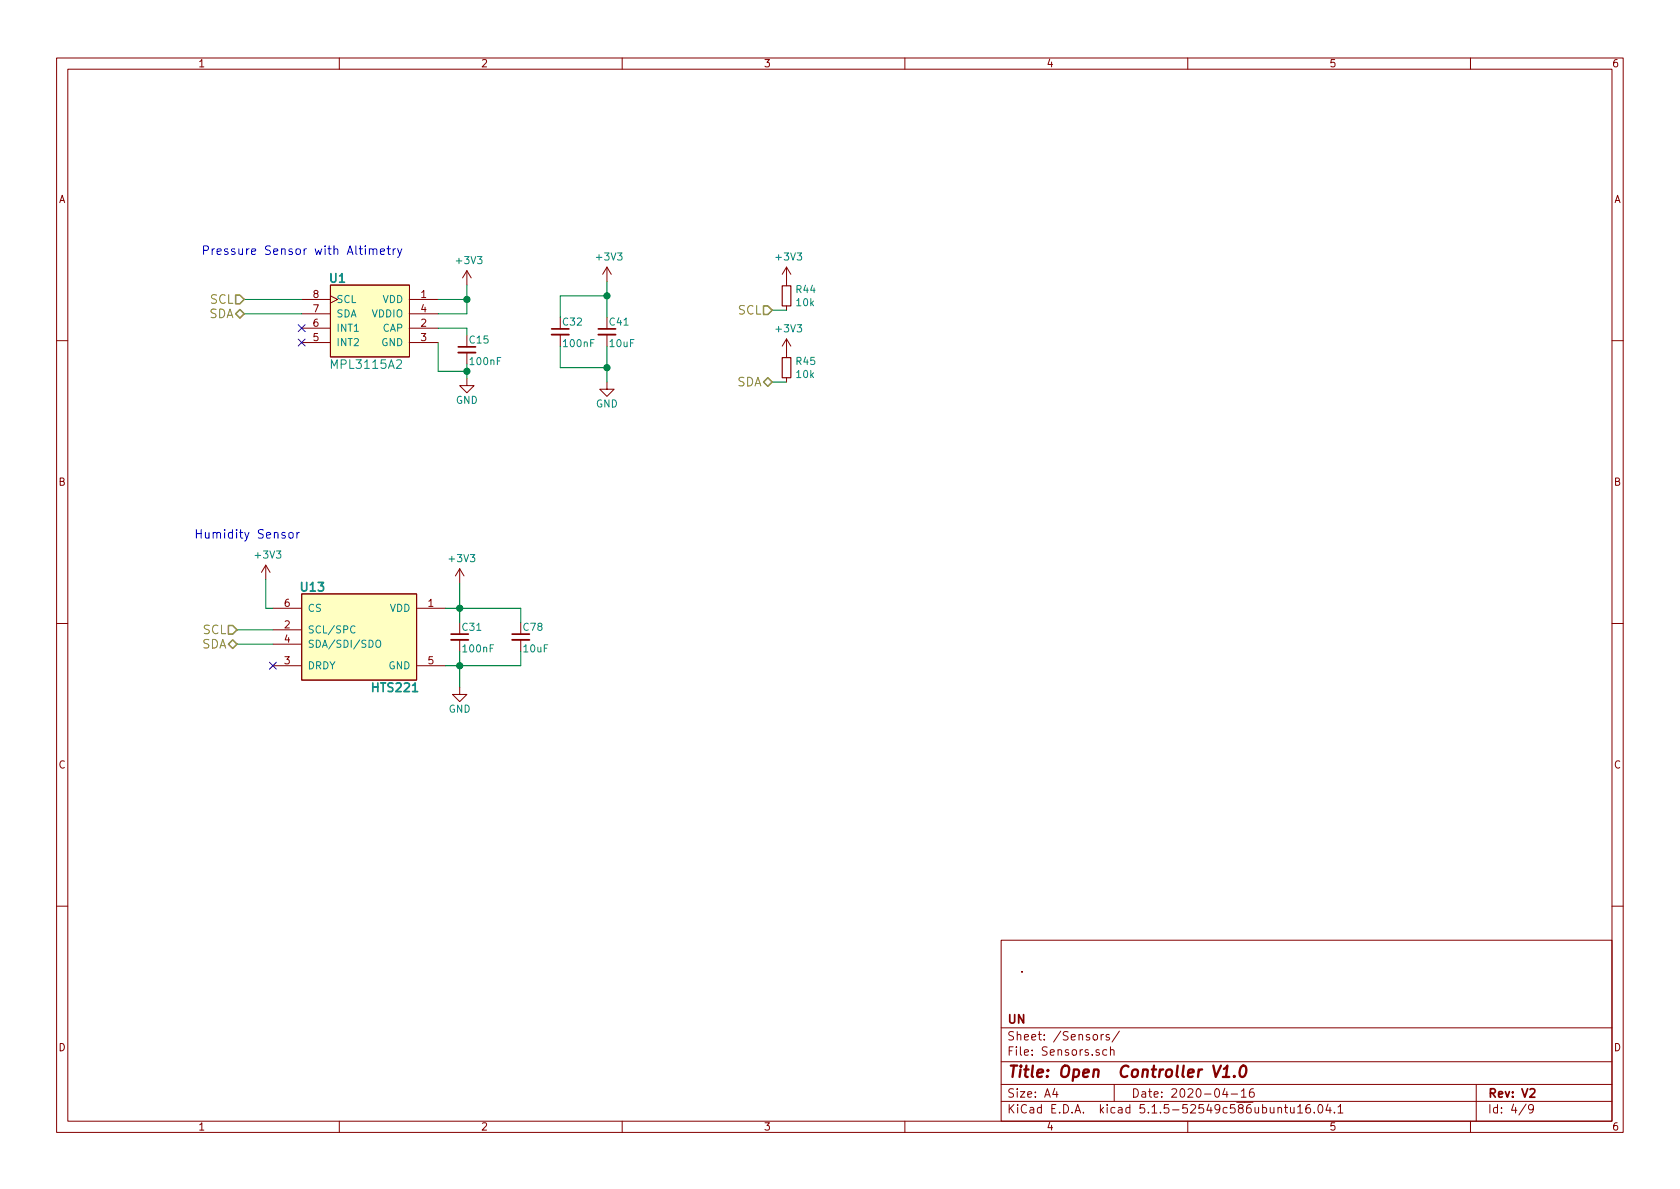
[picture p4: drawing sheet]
<svg xmlns="http://www.w3.org/2000/svg" width="297mm" height="210mm" viewBox="0 0 297 210" stroke-linecap="round" stroke-linejoin="round" font-family="sans-serif">
<g fill="none" stroke="#840000" stroke-width=".18">
<path d="M10 10.3h277v189.9h-277zM12 12.2h273v186.1h-273zM60 10.3v1.9M110 10.3v1.9M160 10.3v1.9M210 10.3v1.9M260 10.3v1.9M53.3 53h5.1M53.3 58h5.1M53.3 55.5h5.1M58.4 50.4h14v12.7h-14zM58.4 52.3l1.3 .7-1.3 .6"/>
<path d="M72.4 53h5.1M72.4 58h5.1M72.4 55.5h5.1M82.5 47.9l-.7 1.2M82.5 47.9v2.5M82.5 47.9l.8 1.2M99.1 59.2v2M107.3 47.2l-.7 1.3M107.3 47.2v2.6M107.3 59.2v2M107.3 47.2l.8 1.3M139.1 59.9l-.8 1.3"/>
<path d="M139.1 47.2v3.3M139.1 54.1v.8M139.1 59.9v3.3M139.1 59.9l.7 1.3M139.1 47.2l-.8 1.3M139.1 47.2l.7 1.3M10 60.2h2M53.3 60.6h5.1M72.4 60.6h5.1M82.5 66.9v1.3h1.3l-1.3 1.3-1.2-1.3h1.2M82.5 62.4v2M107.3 67.6v1.2h1.3l-1.3 1.3-1.3-1.3h1.3"/>
<path d="M139.1 66.8v.8M285 60.2h2M47 99.9l-.8 1.3M47 99.9v2.6M47 99.9l.8 1.3M10 110.3h2M48.3 107.6h5M48.3 111.4h5M48.3 117.7h5M48.3 113.9h5M53.3 105h20.4v15.3h-20.4zM73.7 107.6h5"/>
<path d="M73.7 117.7h5M81.3 100.6l-.8 1.2M81.3 100.6v2.5M81.3 113.2v2M81.3 100.6l.7 1.2M92.1 113.2v2M285 110.3h2M81.3 121.5v1.3h1.2l-1.2 1.3-1.3-1.3h1.3M10 160.2h2M177 166.3h108v32h-108zM180.7 171.8v.1M285 160.2h2"/>
<path d="M60 198.3v1.9M110 198.3v1.9M160 198.3v1.9M177 194.8h108M177 191.8h108M177 187.8h108M177 181.8h108M186.5 192.5l-.4 1h1M186.8 193v1M194.7 182.9v1M195.1 182.9l-.4 .3M195.7 185.7l-.4-.1-.3 .3v.6l.3 .1 .4-.1"/>
<path d="M196.1 183l-.3-.1-.2 .2v.3l.5 .1v.3h-.5M196.3 185.7l.2-.1 .4 .1 .1 .9M196.3 185.1v1.5M197 191.8v3M197.9 182.3l-1.3 2M210 198.3v1.9M216.6 192.5l-.4 1h.9M216.9 193v1M217.7 193.5h1.1M219.5 193l.4-.5v1.5M219.5 194h.8M221.6 192.5a.59 .59 0 0 0-.7 .7l.1 .7 .2 .1 .5-.1 .1-.5-.2-.2-.4-.1-.3 .3"/>
<path d="M226 196l.2-.2 .3 .1 .1 .9M227.1 195.8h.6M227.3 195.3v1.3l.4 .2M228.2 195.8v.9l.4 .1 .2-.1M228.8 195.8v1M229.4 195.8l.5-.5v1.5M229.4 196.8h.9M231.6 195.3a.59 .59 0 0 0-.7 .7v.7l.3 .1 .4-.1 .1-.5-.1-.2-.4-.1-.3 .3M232.4 196.7v.1M233.1 195.5l.3-.2a.8 .8 0 0 1 .5 .8 .8 .8 0 0 1-.5 .7l-.3-.1-.1-.4zM234.8 195.2l-.4 1.1h1M235.2 195.8v1"/>
<path d="M235.9 196.7v.1M236.6 195.8l.4-.5v1.5M236.6 196.8h.8M260 198.3v1.9M261 191.8v6.5M269.8 195.2l-1.2 2M271.1 196l-.3 .3-.4-.1-.1-.2v-.4l.1-.2 .4-.1 .2 .2a1.19 1.19 0 0 1-.2 1.2l-.4 .1"/>
</g>
<path d="M97.5 58.2h3.1M105.8 58.2h3M81 61.3h3.1M79.8 112.1h3M90.6 112.1h3M270.5 192.7l.2-.2h.4l.2 .2 .1 .3-.1 .2-.8 .8h.9" fill="none" stroke="#840000" stroke-width=".3"/>
<path d="M214.5 188.4l.5 2 .9-2M216.2 190.4h1.1M216.4 189l.6-.6-.2 2M218.2 190.3v.1l-.1-.1h.1v.1M219.6 188.5a.44 .44 0 0 1 .4 0 .44 .44 0 0 1 .3 .3 1.15 1.15 0 0 1-.7 1.6l-.2-.1a1.48 1.48 0 0 1 .2-1.8z" fill="none" stroke="#840000" stroke-width=".41"/>
<g fill="#ffffc2" stroke="#ffffc2" stroke-width=".18">
<path d="M53.3 105h20.4v15.3h-20.4z"/>
<path d="M58.4 50.4h14v12.7h-14z"/>
</g>
<path d="M62.8 110.8a.6 .6 0 0 0-.9 .4 .6 .6 0 0 0 .6 .7l.3-.1M66.5 113.4l.3-.2a.45 .45 0 0 1 .5 .4v.4l-.2 .4h-.5a1 1 0 0 1-.1-1z" fill="none" stroke="#008484" stroke-width=".18"/>
<path d="M97.5 59.2h3.1M105.8 59.2h3M81 62.4h3.1M79.8 113.2h3M90.6 113.2h3" fill="none" stroke="#840000" stroke-width=".33"/>
<path d="M138.3 50.5h1.5v3.6h-1.5zM138.3 63.2h1.5v3.6h-1.5z" fill="none" stroke="#840000" stroke-width=".2"/>
<g fill="none" stroke="#008400" stroke-width=".18">
<path d="M43.2 53h10.1M43.2 55.5h10.1M77.5 58h5v1.3M77.5 53h5M82.5 50.4v5.1h-5M107.3 49.8v6.3M107.3 52.3h-8.2v3.8M136.5 54.9h2.6M77.5 60.6v5.1h5M82.5 64.4v2.5M99.1 61.2v3.8h8.2M107.3 61.2v6.4"/>
<path d="M136.5 67.6h2.6M41.9 111.4h6.4M41.9 113.9h6.4M47 102.5v5.1h1.3M78.7 107.6h13.4v2.5M81.3 103.1v7M81.3 115.2v6.3M92.1 115.2v2.5h-13.4"/>
</g>
<path d="M41.7 52.2h.7l.8 .8-.8 .7h-.7zM42.4 54.7l.8 .8-.8 .8-.7-.8zM135 54.1h.8l.7 .8-.7 .7h-.8zM135.8 66.8l.7 .8-.7 .7-.8-.7zM40.4 113.9l.7-.7 .8 .7-.8 .8zM40.4 110.6h.7l.8 .8-.8 .7h-.7z" fill="none" stroke="#848400" stroke-width=".25"/>
<g fill="none" stroke="#0000c2" stroke-width=".18">
<path d="M65.3 44.1h.1a.37 .37 0 0 1 .6 .1v.8M65.3 44v1M66 44.2l.2-.2 .3 .1 .1 .9M67.3 44.5l.7-.2-.1-.2-.4-.1-.2 .2v.7h.6M68.4 44h.6M68.7 43.5v1.3v.1l.3 .1M69.5 44v1M70 44l-.5 .3M70.3 44l.4 1M71 44l-.5 1.4-.2 .1M51.1 94.3l.5-.1 .2 .2v.5l-.2 .3-.4-.1-.1-.2zM52.5 94.2v1"/>
<path d="M52.9 94.2l-.4 .2"/>
</g>
<g fill="#008400" stroke="#008400" stroke-width=".25">
<circle cx="82.6" cy="53" r=".51"/>
<circle cx="82.6" cy="65.7" r=".51"/>
<circle cx="107.3" cy="52.3" r=".51"/>
<circle cx="107.3" cy="65" r=".51"/>
<circle cx="81.3" cy="107.6" r=".51"/>
<circle cx="81.3" cy="117.7" r=".51"/>
</g>
<path d="M52.7 57.4l1.2 1.2M52.7 60l1.2 1.2M53.9 57.4l-1.2 1.2M53.9 60l-1.2 1.2M47.7 117.1l1.2 1.2M48.9 117.1l-1.2 1.2" fill="none" stroke="#000084" stroke-width=".18"/>
<text font-size="2.8" fill="#840000" x="178" y="190.5">Title: Open Controller V1.0</text>
<g font-size="2.1" fill="#0000c2">
<text x="35.6" y="45.1">Pressure Sensor with Altimetry</text>
<text x="34.3" y="95.2">Humidity Sensor</text>
</g>
<g font-size="2.1" fill="#848400">
<text x="37.2" y="53.7">SCL</text>
<text x="36.9" y="56.3">SDA</text>
<text x="130.5" y="55.6">SCL</text>
<text x="130.3" y="68.3">SDA</text>
<text x="35.9" y="112.1">SCL</text>
<text x="35.7" y="114.7">SDA</text>
</g>
<g font-size="2.1" fill="#008484">
<text x="58.3" y="50">U1</text>
<text x="58.8" y="65.2">MPL3115A2</text>
<text x="53.3" y="104.6">U13</text>
<text x="66" y="122.4">HTS221</text>
</g>
<g font-size="2.1" fill="#840000">
<text x="178" y="184">Sheet: /Sensors/</text>
<text x="178" y="181">UN</text>
<text x="178" y="186.7">File: Sensors.sch</text>
<text x="178" y="196.9">KiCad E.D.A. kicad 5.1.5-52549c586ubuntu16.04.1</text>
<text x="178" y="194.1">Size: A4</text>
<text x="200" y="194.1">Date: 2020-04-16</text>
<text x="263" y="194.1">Rev: V2</text>
<text x="263" y="196.9">Id: 4/9</text>
</g>
<g font-size="1.8" fill="#840000">
<text x="35" y="11.9">1</text>
<text x="85" y="11.9">2</text>
<text x="135" y="11.9">3</text>
<text x="185" y="11.9">4</text>
<text x="235" y="11.9">5</text>
<text x="285" y="11.9">6</text>
<text x="10.4" y="35.9">A</text>
<text x="285.4" y="35.9">A</text>
<text x="55.4" y="52.7">8</text>
<text x="74.4" y="52.7">1</text>
<text x="55.4" y="57.8">6</text>
<text x="55.4" y="55.2">7</text>
<text x="74.4" y="57.8">2</text>
<text x="74.4" y="55.2">4</text>
<text x="55.4" y="60.3">5</text>
<text x="74.4" y="60.3">3</text>
<text x="10.4" y="85.9">B</text>
<text x="285.4" y="85.9">B</text>
<text x="50.3" y="107.3">6</text>
<text x="75.7" y="107.3">1</text>
<text x="50.3" y="111.1">2</text>
<text x="50.3" y="113.7">4</text>
<text x="50.3" y="117.5">3</text>
<text x="75.7" y="117.5">5</text>
<text x="10.4" y="135.9">C</text>
<text x="285.4" y="135.9">C</text>
<text x="10.4" y="185.9">D</text>
<text x="285.4" y="185.9">D</text>
<text x="35" y="199.9">1</text>
<text x="85" y="199.9">2</text>
<text x="135" y="199.9">3</text>
<text x="185" y="199.9">4</text>
<text x="235" y="199.9">5</text>
<text x="285" y="199.9">6</text>
</g>
<g font-size="1.8" fill="#008484">
<text x="80.8" y="46.7">+3V3</text>
<text x="105.6" y="46.1">+3V3</text>
<text x="137.4" y="46.1">+3V3</text>
<text x="59.4" y="53.6">SCL</text>
<text x="67.6" y="53.6">VDD</text>
<text x="140.8" y="51.8">R44</text>
<text x="59.4" y="58.7">INT1</text>
<text x="59.4" y="56.1">SDA</text>
<text x="65.8" y="56.1">VDDIO</text>
<text x="67.6" y="58.7">CAP</text>
<text x="99.6" y="57.6">C32</text>
<text x="107.8" y="57.6">C41</text>
<text x="137.4" y="58.8">+3V3</text>
<text x="140.9" y="54.1">10k</text>
<text x="59.4" y="61.2">INT2</text>
<text x="67.4" y="61.2">GND</text>
<text x="83.1" y="60.8">C15</text>
<text x="83.3" y="64.6">100nF</text>
<text x="99.8" y="61.4">100nF</text>
<text x="107.9" y="61.4">10uF</text>
<text x="140.8" y="64.5">R45</text>
<text x="80.6" y="71.4">GND</text>
<text x="140.9" y="66.8">10k</text>
<text x="105.4" y="72.1">GND</text>
<text x="45.3" y="98.8">+3V3</text>
<text x="79.6" y="99.4">+3V3</text>
<text x="54.4" y="112">SCL/SPC</text>
<text x="54.4" y="108.2">CS</text>
<text x="68.9" y="108.2">VDD</text>
<text x="81.8" y="111.6">C31</text>
<text x="92.6" y="111.6">C78</text>
<text x="54.4" y="118.4">DRDY</text>
<text x="54.4" y="114.5">SDA/SDI/SDO</text>
<text x="68.7" y="118.4">GND</text>
<text x="82" y="115.4">100nF</text>
<text x="92.7" y="115.4">10uF</text>
<text x="79.3" y="126">GND</text>
</g>
</svg>
